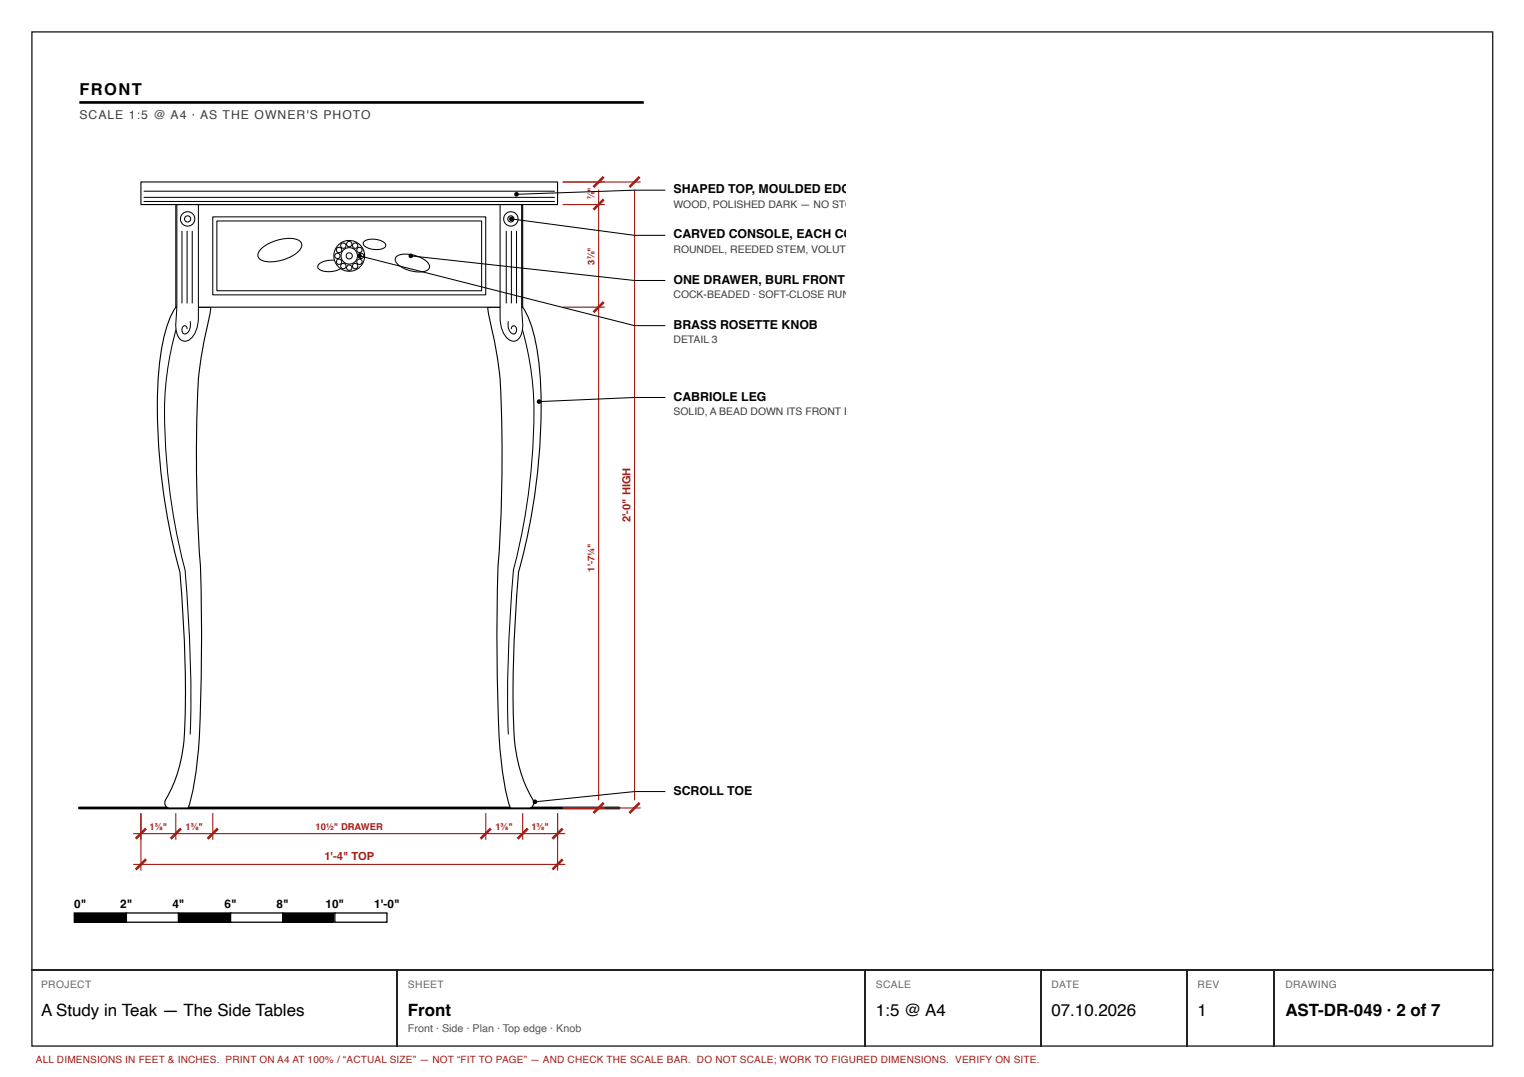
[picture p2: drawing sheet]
<svg xmlns="http://www.w3.org/2000/svg" width="297mm" height="210mm" viewBox="0 0 297 210" stroke-linecap="round" stroke-linejoin="round" font-family="sans-serif">
<path d="M6.2 6.2h284.7v197.7h-284.7z" fill="none" stroke="#222" stroke-width=".26"/>
<path d="M15.5 20h110" fill="none" stroke="#000" stroke-width=".52"/>
<path d="M15.5 157.5h105.2" fill="none" stroke="#000" stroke-width=".54"/>
<path d="M34.3 59.9h6.8l-.5 2.7a76.7 76.7 0 0 0-2.3 20.3 330.3 330.3 0 0 0 .8 29.4 394.4 394.4 0 0 1-.5 34.4 46.4 46.4 0 0 1-1.9 10.8h-3.6a1 1 0 0 1-.9-.6 1 1 0 0 1 .1-1 28.2 28.2 0 0 0 3.7-14.7 255 255 0 0 0-.9-29.7 118.2 118.2 0 0 1-4.1-40.1 29.3 29.3 0 0 1 2.8-10.9z" fill="#fff"/>
<path d="M34.3 59.9h6.8l-.5 2.7a76.7 76.7 0 0 0-2.3 20.3 330.3 330.3 0 0 0 .8 29.4 394.4 394.4 0 0 1-.5 34.4 46.4 46.4 0 0 1-1.9 10.8h-3.6a1 1 0 0 1-.9-.6 1 1 0 0 1 .1-1 28.2 28.2 0 0 0 3.7-14.7 255 255 0 0 0-.9-29.7 118.2 118.2 0 0 1-4.1-40.1 29.3 29.3 0 0 1 2.8-10.9z" fill="none" stroke="#000" stroke-width=".22"/>
<path d="M35.1 61.9a61.8 61.8 0 0 0-2.8 25.1 121.6 121.6 0 0 0 3.8 24.1 269.3 269.3 0 0 1 1 32" fill="none" stroke="#000" stroke-width=".2"/>
<path d="M95.1 59.9h6.8a22.3 22.3 0 0 1 3 9.8 112.7 112.7 0 0 1-2 34.2l-1 4.2a27.1 27.1 0 0 0-1.1 7.4 220.1 220.1 0 0 0-.5 28.8 27.1 27.1 0 0 0 3.6 11.6 1.03 1.03 0 0 1-.8 1.6h-3.6a62.7 62.7 0 0 1-2.4-17.2 374.9 374.9 0 0 1 .2-32.4 274.8 274.8 0 0 0-.1-36l-.4-3.3-1.5-6.8z" fill="#fff"/>
<path d="M95.1 59.9h6.8a22.3 22.3 0 0 1 3 9.8 112.7 112.7 0 0 1-2 34.2l-1 4.2a27.1 27.1 0 0 0-1.1 7.4 220.1 220.1 0 0 0-.5 28.8 27.1 27.1 0 0 0 3.6 11.6 1.03 1.03 0 0 1-.8 1.6h-3.6a62.7 62.7 0 0 1-2.4-17.2 374.9 374.9 0 0 1 .2-32.4 274.8 274.8 0 0 0-.1-36l-.4-3.3-1.5-6.8z" fill="none" stroke="#000" stroke-width=".22"/>
<path d="M101.1 61.9a61.8 61.8 0 0 1 2.8 25.1 121.6 121.6 0 0 1-3.8 24.1 269.3 269.3 0 0 0-1 32" fill="none" stroke="#000" stroke-width=".2"/>
<path d="M34.3 39.9h67.6v20h-67.6z" fill="#fff"/>
<path d="M34.3 39.9h67.6v20h-67.6z" fill="none" stroke="#000" stroke-width=".22"/>
<path d="M41.5 42.3h53.2v15.2h-53.2z" fill="#fff"/>
<path d="M41.5 42.3h53.2v15.2h-53.2zM42.3 43.1h51.6v13.6h-51.6zM51 48.4a7.9 7.9 0 0 1 7.1-1.6 1.27 1.27 0 0 1 .7 1.1 1.27 1.27 0 0 1-.7 1.2 7.9 7.9 0 0 1-7.1 1.6 1.27 1.27 0 0 1-.7-1.1 1.27 1.27 0 0 1 .7-1.2zM62.2 51.5a4.1 4.1 0 0 1 4.5-.2 .86 .86 0 0 1-.7 1.3 4.1 4.1 0 0 1-3.9-.3 .6 .6 0 0 1 .1-.8zM71 47a3.6 3.6 0 0 1 4.1 .6 .77 .77 0 0 1-.8 .9 3.5 3.5 0 0 1-3.5-.9zM77.3 50a5.4 5.4 0 0 1 4.9 .3l.8 .5a1.04 1.04 0 0 1 .7 1.1 1.04 1.04 0 0 1-.8 .9 6 6 0 0 1-5.8-1.8l-.1-.5z" fill="none" stroke="#000" stroke-width=".2"/>
<circle cx="68.1" cy="49.9" r="3" fill="#fff"/>
<g fill="none" stroke="#000" stroke-width=".2">
<circle cx="65.8" cy="49.9" r=".52"/>
<circle cx="66.1" cy="51" r=".52"/>
<circle cx="66.1" cy="48.7" r=".52"/>
<circle cx="66.9" cy="47.9" r=".52"/>
<circle cx="66.9" cy="51.9" r=".52"/>
<circle cx="68.1" cy="47.6" r=".52"/>
<circle cx="68.1" cy="52.2" r=".52"/>
<circle cx="68.1" cy="49.9" r="3"/>
<circle cx="69.2" cy="47.9" r=".52"/>
<circle cx="69.2" cy="51.9" r=".52"/>
<circle cx="70.1" cy="51" r=".52"/>
<circle cx="70.1" cy="48.7" r=".52"/>
<circle cx="70.4" cy="49.9" r=".52"/>
</g>
<circle cx="68.1" cy="49.9" r="1.6" fill="#fff"/>
<g fill="none" stroke="#000" stroke-width=".2">
<circle cx="68.1" cy="49.9" r=".6"/>
<circle cx="68.1" cy="49.9" r="1.6"/>
</g>
<path d="M34.5 39.9h4.2v22a4.8 4.8 0 0 1-2.1 4.5 1.45 1.45 0 0 1-1.9-.9 9.5 9.5 0 0 1-.3-5z" fill="#fff"/>
<path d="M34.5 39.9h4.2v22a4.8 4.8 0 0 1-2.1 4.5 1.45 1.45 0 0 1-1.9-.9 9.5 9.5 0 0 1-.3-5z" fill="none" stroke="#000" stroke-width=".2"/>
<circle cx="36.6" cy="42.7" r="1.4" fill="#fff"/>
<g fill="none" stroke="#000" stroke-width=".2">
<path d="M35.5 45.1v14M36.5 45.1v14M37.5 45.1v14M37.1 62.7a2.01 2.01 0 0 1-1 2.4l-.3-.1a.95 .95 0 0 1 .2-1.5l.4 .2 .1 .4"/>
<circle cx="36.6" cy="42.7" r=".6"/>
<circle cx="36.6" cy="42.7" r="1.4"/>
</g>
<path d="M97.5 39.9h4.2v20l.2 2.8a3.8 3.8 0 0 1-1.3 3.7 1.77 1.77 0 0 1-2.1-.9 6.1 6.1 0 0 1-1-3.6z" fill="#fff"/>
<path d="M97.5 39.9h4.2v20l.2 2.8a3.8 3.8 0 0 1-1.3 3.7 1.77 1.77 0 0 1-2.1-.9 6.1 6.1 0 0 1-1-3.6z" fill="none" stroke="#000" stroke-width=".2"/>
<circle cx="99.6" cy="42.7" r="1.4" fill="#fff"/>
<g fill="none" stroke="#000" stroke-width=".2">
<path d="M98.7 45.1v14M99.7 45.1v14M100.7 45.1v14M99.1 62.7a2.01 2.01 0 0 0 1 2.4l.3-.1a.95 .95 0 0 0-.2-1.5l-.5 .2v.4"/>
<circle cx="99.6" cy="42.7" r=".6"/>
<circle cx="99.6" cy="42.7" r="1.4"/>
</g>
<path d="M27.5 35.5h81.2v4.4h-81.2z" fill="#fff"/>
<path d="M27.5 35.5h81.2v4.4h-81.2z" fill="none" stroke="#000" stroke-width=".22"/>
<path d="M28.1 37.3h80M28.1 38.5h80M28.1 39.3h80M129.7 37.1h-6l-23 .8M70.1 49.9l53.6 13.6h6M80.1 49.9l43.6 4.8h6M99.7 42.7l24 3.2h6M129.7 77.5h-6l-18.6 .8M129.7 154.3h-6l-19.4 2" fill="none" stroke="#000" stroke-width=".2"/>
<g fill="none" stroke="#a51d17" stroke-width=".22">
<path d="M109.7 39.9h8.2M109.7 35.5h15.2M116.7 37v119M123.7 37v119M109.7 59.9h8.2M27.5 158.5v11.2M34.3 158.5v5.2M41.5 158.5v5.2M94.7 158.5v5.2M101.9 158.5v5.2M108.7 158.5v11.2M109.7 157.5h15.2"/>
<path d="M26 162.5h84.2M26 168.5h84.2"/>
</g>
<g fill="none" stroke="#a51d17" stroke-width=".51">
<path d="M117.7 38.9l-2 2M117.7 34.5l-2 2M124.7 34.5l-2 2M117.7 58.9l-2 2M117.7 156.5l-2 2M124.7 156.5l-2 2M28.5 161.5l-2 2M28.5 167.5l-2 2M35.3 161.5l-2 2M42.5 161.5l-2 2M95.7 161.5l-2 2M102.9 161.5l-2 2"/>
<path d="M109.7 161.5l-2 2M109.7 167.5l-2 2"/>
</g>
<g fill="#000">
<path d="M14.5 177.9h10.1v1.8h-10.1z"/>
<circle cx="100.7" cy="37.9" r=".45"/>
<circle cx="70.1" cy="49.9" r=".45"/>
<circle cx="80.1" cy="49.9" r=".45"/>
<circle cx="99.7" cy="42.7" r=".45"/>
<circle cx="105.1" cy="78.3" r=".45"/>
<circle cx="104.3" cy="156.3" r=".45"/>
</g>
<path d="M14.5 177.9h10.1v1.8h-10.1z" fill="none" stroke="#000" stroke-width=".25"/>
<path d="M24.6 177.9h10.2v1.8h-10.2z" fill="#fff"/>
<path d="M24.6 177.9h10.2v1.8h-10.2zM34.8 177.9h10.1v1.8h-10.1z" fill="none" stroke="#000" stroke-width=".25"/>
<path d="M34.8 177.9h10.1v1.8h-10.1z" fill="#000"/>
<path d="M44.9 177.9h10.2v1.8h-10.2z" fill="#fff"/>
<path d="M44.9 177.9h10.2v1.8h-10.2zM55.1 177.9h10.2v1.8h-10.2z" fill="none" stroke="#000" stroke-width=".25"/>
<path d="M55.1 177.9h10.2v1.8h-10.2z" fill="#000"/>
<path d="M65.3 177.9h10.1v1.8h-10.1z" fill="#fff"/>
<path d="M65.3 177.9h10.1v1.8h-10.1z" fill="none" stroke="#000" stroke-width=".25"/>
<path d="M6.1 189h284.9M77.4 189.2v14.8M168.7 189.2v14.8M202.8 189.2v14.8M231.4 189.2v14.8M248.3 189.2v14.8" fill="none" stroke="#222" stroke-width=".26"/>
<g font-size="3.3">
<text x="8" y="197.9">A Study in Teak — The Side Tables</text>
<text x="79.5" y="197.9">Front</text>
<text x="170.7" y="197.9">1:5 @ A4</text>
<text x="204.9" y="197.9">07.10.2026</text>
<text x="233.4" y="197.9">1</text>
<text x="250.5" y="197.9">AST-DR-049 · 2 of 7</text>
</g>
<text font-size="3.2" x="15.5" y="18.5">FRONT</text>
<text font-size="2.4" fill="#3d3d3d" x="15.5" y="23.3">SCALE 1:5 @ A4 · AS THE OWNER'S PHOTO</text>
<g font-size="2.4">
<text x="131.3" y="37.7">SHAPED TOP, MOULDED EDG</text>
<text x="131.3" y="46.5">CARVED CONSOLE, EACH CO</text>
<text x="131.3" y="55.3">ONE DRAWER, BURL FRONT</text>
<text x="131.3" y="64.1">BRASS ROSETTE KNOB</text>
<text x="131.3" y="78.1">CABRIOLE LEG</text>
<text x="131.3" y="154.9">SCROLL TOE</text>
</g>
<g font-size="2.3">
<text x="14.5" y="176.9">0&quot;</text>
<text x="23.4" y="176.9">2&quot;</text>
<text x="33.6" y="176.9">4&quot;</text>
<text x="43.8" y="176.9">6&quot;</text>
<text x="53.9" y="176.9">8&quot;</text>
<text x="63.4" y="176.9">10&quot;</text>
<text x="72.9" y="176.9">1'-0&quot;</text>
</g>
<g font-size="2.2" fill="#a51d17">
<text x="122.9" y="101.8" transform="rotate(-90 122.9 101.8)">2'-0&quot; HIGH</text>
<text x="63.2" y="167.7">1'-4&quot; TOP</text>
</g>
<text font-size="2.1" fill="#555" x="79.5" y="201.1">Front · Side · Plan · Top edge · Knob</text>
<g font-size="2" fill="#3d3d3d">
<text x="131.3" y="40.5">WOOD, POLISHED DARK — NO STO</text>
<text x="131.3" y="49.3">ROUNDEL, REEDED STEM, VOLUT</text>
<text x="131.3" y="58.1">COCK-BEADED · SOFT-CLOSE RUN</text>
<text x="131.3" y="66.9">DETAIL 3</text>
<text x="131.3" y="80.9">SOLID, A BEAD DOWN ITS FRONT E</text>
</g>
<g font-size="2" fill="#666">
<text x="8" y="192.6">PROJECT</text>
<text x="79.5" y="192.6">SHEET</text>
<text x="170.7" y="192.6">SCALE</text>
<text x="204.9" y="192.6">DATE</text>
<text x="233.4" y="192.6">REV</text>
<text x="250.5" y="192.6">DRAWING</text>
</g>
<text font-size="1.9" fill="#a51d17" x="7" y="207.2">ALL DIMENSIONS IN FEET &amp; INCHES. PRINT ON A4 AT 100% / “ACTUAL SIZE” — NOT “FIT TO PAGE” — AND CHECK THE SCALE BAR. DO NOT SCALE; WORK TO FIGURED DIMENSIONS. VERIFY ON SITE.</text>
<g font-size="1.8" fill="#a51d17">
<text x="115.9" y="38.9" transform="rotate(-90 115.9 38.9)">⅞&quot;</text>
<text x="115.9" y="51.6" transform="rotate(-90 115.9 51.6)">3⅞&quot;</text>
<text x="115.9" y="111.4" transform="rotate(-90 115.9 111.4)">1'-7¼&quot;</text>
<text x="29.2" y="161.7">1⅜&quot;</text>
<text x="36.2" y="161.7">1⅜&quot;</text>
<text x="61.5" y="161.7">10½&quot; DRAWER</text>
<text x="96.6" y="161.7">1⅜&quot;</text>
<text x="103.6" y="161.7">1⅜&quot;</text>
</g>
</svg>
